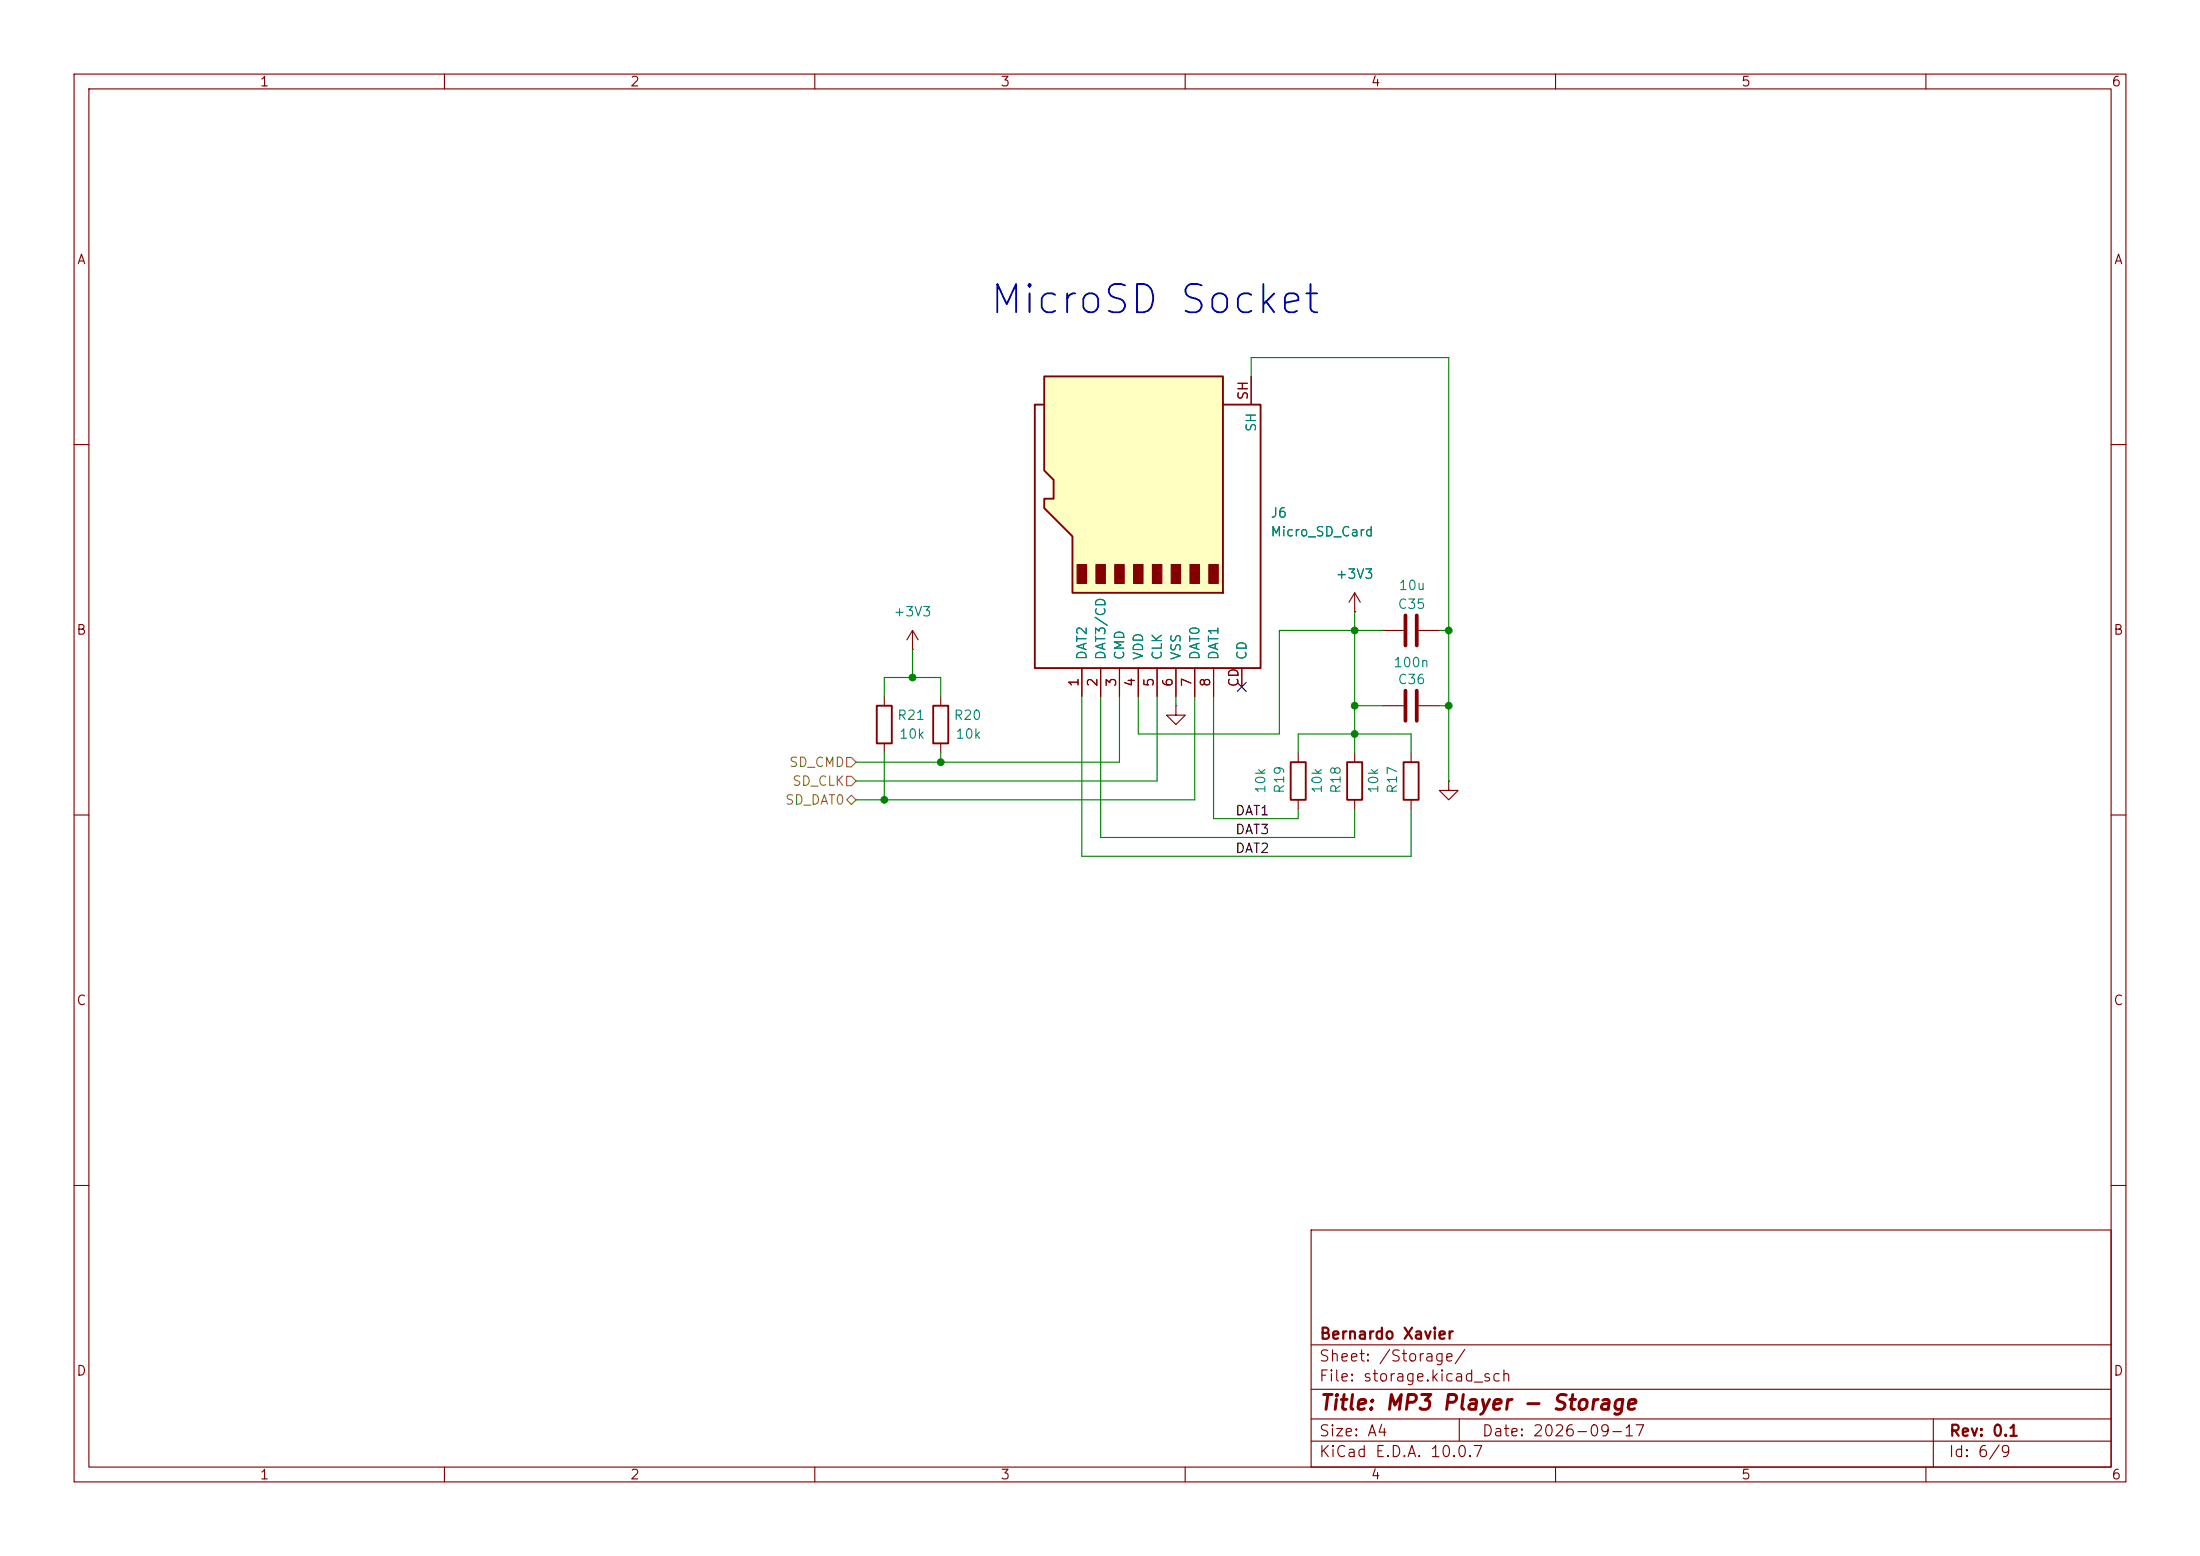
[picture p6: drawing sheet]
(kicad_sch
 (version 20260306)
 (generator "eeschema")
 (generator_version "10.0")
 (paper "A4")
 (title_block
  (title "MP3 Player - Storage")
  (date "2026-09-17")
  (rev "0.1")
  (company "Bernardo Xavier"))
 (lib_symbols
  (symbol "Connector:Micro_SD_Card"
   (pin_names
    (offset 1.016)) (exclude_from_sim no) (in_bom yes) (on_board yes)
   (in_pos_files yes)
   (duplicate_pin_numbers_are_jumpers no)
   (property "Reference" "J6" (at 1.9051 -17.78 90) (show_name no) (do_not_autoplace no) (effects (font (size 1.27 1.27)) (justify right)))
   (property "Value" "Micro_SD_Card" (at -0.6349 -17.78 90) (show_name no) (do_not_autoplace no) (effects (font (size 1.27 1.27)) (justify right)))
   (property "Footprint" "MSD-1-A:CUI_MSD-1-A" (at 29.21 7.62 0) (show_name no) (do_not_autoplace no) (hide yes) (effects (font (size 1.27 1.27))))
   (property "Datasheet" "https://www.cuidevices.com/product/resource/digikeypdf/msd-1-a.pdf" (at 0 0 0) (show_name no) (do_not_autoplace no) (hide yes) (effects (font (size 1.27 1.27))))
   (property "Description" "Micro SD Card Socket" (at 0 0 0) (show_name no) (do_not_autoplace no) (hide yes) (effects (font (size 1.27 1.27))))
   (property "Store URL - Other" "" (at 0 0 90) (show_name no) (do_not_autoplace no) (hide yes) (effects (font (size 1.27 1.27))))
   (property "Store URL - TME" "" (at 0 0 90) (show_name no) (do_not_autoplace no) (hide yes) (effects (font (size 1.27 1.27))))
   (property "Mfr. Part #" "MSD-1-A" (at 0 0 90) (show_name no) (do_not_autoplace no) (hide yes) (effects (font (size 1.27 1.27))))
   (property "Store URL - Digikey" "https://www.digikey.pt/pt/products/detail/same-sky-formerly-cui-devices/MSD-1-A/21799641" (at 0 0 90) (show_name no) (do_not_autoplace no) (hide yes) (effects (font (size 1.27 1.27))))
   (property "Store URL - Mouser" "https://pt.mouser.com/en/ProductDetail/Same-Sky/MSD-1-A?qs=sGAEpiMZZMvlX3nhDDO4AIrDL%2Fdv%252BVHxfeDZpUs0HoY%3D" (at 0 0 90) (show_name no) (do_not_autoplace no) (hide yes) (effects (font (size 1.27 1.27))))
   (symbol "Micro_SD_Card_0_1"
    (polyline (pts (xy -8.89 -11.43) (xy -8.89 8.89) (xy -1.27 8.89) (xy 2.54 12.7) (xy 3.81 12.7) (xy 3.81 11.43) (xy 6.35 11.43) (xy 7.62 12.7) (xy 20.32 12.7) (xy 20.32 -11.43) (xy -8.89 -11.43)) (stroke (width 0.254) (type default)) (fill (type background)))
    (rectangle (start -7.62 8.255) (end -5.08 6.985) (stroke (width 0) (type default)) (fill (type outline)))
    (rectangle (start -7.62 5.715) (end -5.08 4.445) (stroke (width 0) (type default)) (fill (type outline)))
    (rectangle (start -7.62 3.175) (end -5.08 1.905) (stroke (width 0) (type default)) (fill (type outline)))
    (rectangle (start -7.62 0.635) (end -5.08 -0.635) (stroke (width 0) (type default)) (fill (type outline)))
    (rectangle (start -7.62 -1.905) (end -5.08 -3.175) (stroke (width 0) (type default)) (fill (type outline)))
    (rectangle (start -7.62 -4.445) (end -5.08 -5.715) (stroke (width 0) (type default)) (fill (type outline)))
    (rectangle (start -7.62 -6.985) (end -5.08 -8.255) (stroke (width 0) (type default)) (fill (type outline)))
    (rectangle (start -7.62 -9.525) (end -5.08 -10.795) (stroke (width 0) (type default)) (fill (type outline)))
    (polyline (pts (xy 16.51 12.7) (xy 16.51 13.97) (xy -19.05 13.97) (xy -19.05 -16.51) (xy 16.51 -16.51) (xy 16.51 -11.43)) (stroke (width 0.254) (type default)) (fill (type none))))
   (symbol "Micro_SD_Card_1_1"
    (pin bidirectional line (at -22.86 7.62 0) (length 3.81) (name "DAT2" (effects (font (size 1.27 1.27)))) (number "1" (effects (font (size 1.27 1.27)))))
    (pin bidirectional line (at -22.86 5.08 0) (length 3.81) (name "DAT3/CD" (effects (font (size 1.27 1.27)))) (number "2" (effects (font (size 1.27 1.27)))))
    (pin input line (at -22.86 2.54 0) (length 3.81) (name "CMD" (effects (font (size 1.27 1.27)))) (number "3" (effects (font (size 1.27 1.27)))))
    (pin power_in line (at -22.86 0 0) (length 3.81) (name "VDD" (effects (font (size 1.27 1.27)))) (number "4" (effects (font (size 1.27 1.27)))))
    (pin input line (at -22.86 -2.54 0) (length 3.81) (name "CLK" (effects (font (size 1.27 1.27)))) (number "5" (effects (font (size 1.27 1.27)))))
    (pin power_in line (at -22.86 -5.08 0) (length 3.81) (name "VSS" (effects (font (size 1.27 1.27)))) (number "6" (effects (font (size 1.27 1.27)))))
    (pin bidirectional line (at -22.86 -7.62 0) (length 3.81) (name "DAT0" (effects (font (size 1.27 1.27)))) (number "7" (effects (font (size 1.27 1.27)))))
    (pin bidirectional line (at -22.86 -10.16 0) (length 3.81) (name "DAT1" (effects (font (size 1.27 1.27)))) (number "8" (effects (font (size 1.27 1.27)))))
    (pin output line (at -21.59 -13.97 0) (length 2.54) (name "CD" (effects (font (size 1.27 1.27)))) (number "CD" (effects (font (size 1.27 1.27)))))
    (pin passive line (at 20.32 -15.24 180) (length 3.81) (name "SH" (effects (font (size 1.27 1.27)))) (number "SH" (effects (font (size 1.27 1.27))))))
   (embedded_fonts no))
  (symbol "Device:C"
   (pin_numbers (hide yes))
   (pin_names
    (offset 0.254)) (exclude_from_sim no) (in_bom yes) (on_board yes)
   (in_pos_files yes)
   (duplicate_pin_numbers_are_jumpers no)
   (property "Reference" "C" (at 0.635 2.54 0) (show_name no) (do_not_autoplace no) (effects (font (size 1.27 1.27)) (justify left)))
   (property "Value" "C" (at 0.635 -2.54 0) (show_name no) (do_not_autoplace no) (effects (font (size 1.27 1.27)) (justify left)))
   (property "Footprint" "" (at 0.9652 -3.81 0) (show_name no) (do_not_autoplace no) (hide yes) (effects (font (size 1.27 1.27))))
   (property "Datasheet" "" (at 0 0 0) (show_name no) (do_not_autoplace no) (hide yes) (effects (font (size 1.27 1.27))))
   (property "Description" "Unpolarized capacitor" (at 0 0 0) (show_name no) (do_not_autoplace no) (hide yes) (effects (font (size 1.27 1.27))))
   (symbol "C_0_1"
    (polyline (pts (xy -2.032 0.762) (xy 2.032 0.762)) (stroke (width 0.508) (type default)) (fill (type none)))
    (polyline (pts (xy -2.032 -0.762) (xy 2.032 -0.762)) (stroke (width 0.508) (type default)) (fill (type none))))
   (symbol "C_1_1"
    (pin passive line (at 0 3.81 270) (length 2.794) (name "" (effects (font (size 1.27 1.27)))) (number "1" (effects (font (size 1.27 1.27)))))
    (pin passive line (at 0 -3.81 90) (length 2.794) (name "" (effects (font (size 1.27 1.27)))) (number "2" (effects (font (size 1.27 1.27))))))
   (embedded_fonts no))
  (symbol "Device:R"
   (pin_numbers (hide yes))
   (pin_names
    (offset 0)) (exclude_from_sim no) (in_bom yes) (on_board yes)
   (in_pos_files yes)
   (duplicate_pin_numbers_are_jumpers no)
   (property "Reference" "R" (at 2.032 0 90) (show_name no) (do_not_autoplace no) (effects (font (size 1.27 1.27))))
   (property "Value" "R" (at 0 0 90) (show_name no) (do_not_autoplace no) (effects (font (size 1.27 1.27))))
   (property "Footprint" "" (at -1.778 0 90) (show_name no) (do_not_autoplace no) (hide yes) (effects (font (size 1.27 1.27))))
   (property "Datasheet" "" (at 0 0 0) (show_name no) (do_not_autoplace no) (hide yes) (effects (font (size 1.27 1.27))))
   (property "Description" "Resistor" (at 0 0 0) (show_name no) (do_not_autoplace no) (hide yes) (effects (font (size 1.27 1.27))))
   (symbol "R_0_1"
    (rectangle (start -1.016 -2.54) (end 1.016 2.54) (stroke (width 0.254) (type default)) (fill (type none))))
   (symbol "R_1_1"
    (pin passive line (at 0 3.81 270) (length 1.27) (name "" (effects (font (size 1.27 1.27)))) (number "1" (effects (font (size 1.27 1.27)))))
    (pin passive line (at 0 -3.81 90) (length 1.27) (name "" (effects (font (size 1.27 1.27)))) (number "2" (effects (font (size 1.27 1.27))))))
   (embedded_fonts no))
  (symbol "power:+3V3"
   (power global)
   (pin_numbers (hide yes))
   (pin_names
    (offset 0) (hide yes)) (exclude_from_sim no) (in_bom yes) (on_board yes)
   (in_pos_files yes)
   (duplicate_pin_numbers_are_jumpers no)
   (property "Reference" "#PWR" (at 0 -3.81 0) (show_name no) (do_not_autoplace no) (hide yes) (effects (font (size 1.27 1.27))))
   (property "Value" "+3V3" (at 0 3.556 0) (show_name no) (do_not_autoplace no) (effects (font (size 1.27 1.27))))
   (property "Footprint" "" (at 0 0 0) (show_name no) (do_not_autoplace no) (hide yes) (effects (font (size 1.27 1.27))))
   (property "Datasheet" "" (at 0 0 0) (show_name no) (do_not_autoplace no) (hide yes) (effects (font (size 1.27 1.27))))
   (property "Description" "Power symbol creates a global label with name \"+3V3\"" (at 0 0 0) (show_name no) (do_not_autoplace no) (hide yes) (effects (font (size 1.27 1.27))))
   (symbol "+3V3_0_1"
    (polyline (pts (xy -0.762 1.27) (xy 0 2.54)) (stroke (width 0) (type default)) (fill (type none)))
    (polyline (pts (xy 0 2.54) (xy 0.762 1.27)) (stroke (width 0) (type default)) (fill (type none)))
    (polyline (pts (xy 0 0) (xy 0 2.54)) (stroke (width 0) (type default)) (fill (type none))))
   (symbol "+3V3_1_1"
    (pin power_in line (at 0 0 90) (length 0) (name "" (effects (font (size 1.27 1.27)))) (number "1" (effects (font (size 1.27 1.27))))))
   (embedded_fonts no))
  (symbol "power:GND"
   (power global)
   (pin_numbers (hide yes))
   (pin_names
    (offset 0) (hide yes)) (exclude_from_sim no) (in_bom yes) (on_board yes)
   (in_pos_files yes)
   (duplicate_pin_numbers_are_jumpers no)
   (property "Reference" "#PWR" (at 0 -6.35 0) (show_name no) (do_not_autoplace no) (hide yes) (effects (font (size 1.27 1.27))))
   (property "Value" "GND" (at 0 -3.81 0) (show_name no) (do_not_autoplace no) (effects (font (size 1.27 1.27))))
   (property "Footprint" "" (at 0 0 0) (show_name no) (do_not_autoplace no) (hide yes) (effects (font (size 1.27 1.27))))
   (property "Datasheet" "" (at 0 0 0) (show_name no) (do_not_autoplace no) (hide yes) (effects (font (size 1.27 1.27))))
   (property "Description" "Power symbol creates a global label with name \"GND\" , ground" (at 0 0 0) (show_name no) (do_not_autoplace no) (hide yes) (effects (font (size 1.27 1.27))))
   (symbol "GND_0_1"
    (polyline (pts (xy 0 0) (xy 0 -1.27) (xy 1.27 -1.27) (xy 0 -2.54) (xy -1.27 -1.27) (xy 0 -1.27)) (stroke (width 0) (type default)) (fill (type none))))
   (symbol "GND_1_1"
    (pin power_in line (at 0 0 270) (length 0) (name "" (effects (font (size 1.27 1.27)))) (number "1" (effects (font (size 1.27 1.27))))))
   (embedded_fonts no)))
 (text "MicroSD Socket"
  (exclude_from_sim no)
  (at 155.956 40.64 0)
  (effects (font (size 3.81 3.81) (thickness 0.254)
    (bold yes))))
 (junction
  (at 182.88 99.06)
  (diameter 0)
  (color 0 0 0 0))
 (junction
  (at 119.38 107.95)
  (diameter 0)
  (color 0 0 0 0))
 (junction
  (at 195.58 95.25)
  (diameter 0)
  (color 0 0 0 0))
 (junction
  (at 182.88 85.09)
  (diameter 0)
  (color 0 0 0 0))
 (junction
  (at 182.88 95.25)
  (diameter 0)
  (color 0 0 0 0))
 (junction
  (at 123.19 91.44)
  (diameter 0)
  (color 0 0 0 0))
 (junction
  (at 127 102.87)
  (diameter 0)
  (color 0 0 0 0))
 (junction
  (at 195.58 85.09)
  (diameter 0)
  (color 0 0 0 0))
 (no_connect
  (at 167.64 92.71))
 (wire
  (pts (xy 123.19 91.44) (xy 123.19 87.63))
  (stroke (width 0) (type default)))
 (wire
  (pts (xy 146.05 115.57) (xy 146.05 93.98))
  (stroke (width 0) (type default)))
 (wire
  (pts (xy 119.38 93.98) (xy 119.38 91.44))
  (stroke (width 0) (type default)))
 (wire
  (pts (xy 127 102.87) (xy 115.57 102.87))
  (stroke (width 0) (type default)))
 (wire
  (pts (xy 182.88 85.09) (xy 186.69 85.09))
  (stroke (width 0) (type default)))
 (wire
  (pts (xy 190.5 99.06) (xy 182.88 99.06))
  (stroke (width 0) (type default)))
 (wire
  (pts (xy 175.26 101.6) (xy 175.26 99.06))
  (stroke (width 0) (type default)))
 (wire
  (pts (xy 182.88 95.25) (xy 182.88 99.06))
  (stroke (width 0) (type default)))
 (wire
  (pts (xy 158.75 93.98) (xy 158.75 95.25))
  (stroke (width 0) (type default)))
 (wire
  (pts (xy 119.38 101.6) (xy 119.38 107.95))
  (stroke (width 0) (type default)))
 (wire
  (pts (xy 127 91.44) (xy 123.19 91.44))
  (stroke (width 0) (type default)))
 (wire
  (pts (xy 119.38 107.95) (xy 115.57 107.95))
  (stroke (width 0) (type default)))
 (wire
  (pts (xy 194.31 95.25) (xy 195.58 95.25))
  (stroke (width 0) (type default)))
 (wire
  (pts (xy 195.58 48.26) (xy 195.58 85.09))
  (stroke (width 0) (type default)))
 (wire
  (pts (xy 172.72 99.06) (xy 153.67 99.06))
  (stroke (width 0) (type default)))
 (wire
  (pts (xy 195.58 48.26) (xy 168.91 48.26))
  (stroke (width 0) (type default)))
 (wire
  (pts (xy 153.67 99.06) (xy 153.67 93.98))
  (stroke (width 0) (type default)))
 (wire
  (pts (xy 119.38 91.44) (xy 123.19 91.44))
  (stroke (width 0) (type default)))
 (wire
  (pts (xy 156.21 105.41) (xy 156.21 93.98))
  (stroke (width 0) (type default)))
 (wire
  (pts (xy 194.31 85.09) (xy 195.58 85.09))
  (stroke (width 0) (type default)))
 (wire
  (pts (xy 172.72 85.09) (xy 172.72 99.06))
  (stroke (width 0) (type default)))
 (wire
  (pts (xy 151.13 102.87) (xy 151.13 93.98))
  (stroke (width 0) (type default)))
 (wire
  (pts (xy 119.38 107.95) (xy 161.29 107.95))
  (stroke (width 0) (type default)))
 (wire
  (pts (xy 175.26 109.22) (xy 175.26 110.49))
  (stroke (width 0) (type default)))
 (wire
  (pts (xy 182.88 82.55) (xy 182.88 95.25))
  (stroke (width 0) (type default)))
 (wire
  (pts (xy 175.26 99.06) (xy 182.88 99.06))
  (stroke (width 0) (type default)))
 (wire
  (pts (xy 168.91 48.26) (xy 168.91 50.8))
  (stroke (width 0) (type default)))
 (wire
  (pts (xy 127 102.87) (xy 127 101.6))
  (stroke (width 0) (type default)))
 (wire
  (pts (xy 115.57 105.41) (xy 156.21 105.41))
  (stroke (width 0) (type default)))
 (wire
  (pts (xy 195.58 95.25) (xy 195.58 105.41))
  (stroke (width 0) (type default)))
 (wire
  (pts (xy 190.5 115.57) (xy 146.05 115.57))
  (stroke (width 0) (type default)))
 (wire
  (pts (xy 127 102.87) (xy 151.13 102.87))
  (stroke (width 0) (type default)))
 (wire
  (pts (xy 163.83 93.98) (xy 163.83 110.49))
  (stroke (width 0) (type default)))
 (wire
  (pts (xy 161.29 107.95) (xy 161.29 93.98))
  (stroke (width 0) (type default)))
 (wire
  (pts (xy 182.88 113.03) (xy 148.59 113.03))
  (stroke (width 0) (type default)))
 (wire
  (pts (xy 186.69 95.25) (xy 182.88 95.25))
  (stroke (width 0) (type default)))
 (wire
  (pts (xy 175.26 110.49) (xy 163.83 110.49))
  (stroke (width 0) (type default)))
 (wire
  (pts (xy 127 93.98) (xy 127 91.44))
  (stroke (width 0) (type default)))
 (wire
  (pts (xy 195.58 85.09) (xy 195.58 95.25))
  (stroke (width 0) (type default)))
 (wire
  (pts (xy 182.88 99.06) (xy 182.88 101.6))
  (stroke (width 0) (type default)))
 (wire
  (pts (xy 148.59 113.03) (xy 148.59 93.98))
  (stroke (width 0) (type default)))
 (wire
  (pts (xy 172.72 85.09) (xy 182.88 85.09))
  (stroke (width 0) (type default)))
 (wire
  (pts (xy 190.5 109.22) (xy 190.5 115.57))
  (stroke (width 0) (type default)))
 (wire
  (pts (xy 190.5 101.6) (xy 190.5 99.06))
  (stroke (width 0) (type default)))
 (wire
  (pts (xy 182.88 109.22) (xy 182.88 113.03))
  (stroke (width 0) (type default)))
 (label "DAT1"
  (at 171.45 110.49 180)
  (effects (font (size 1.27 1.27)) (justify right bottom)))
 (label "DAT2"
  (at 171.45 115.57 180)
  (effects (font (size 1.27 1.27)) (justify right bottom)))
 (label "DAT3"
  (at 171.45 113.03 180)
  (effects (font (size 1.27 1.27)) (justify right bottom)))
 (hierarchical_label "SD_DAT0"
  (shape bidirectional)
  (at 115.57 107.95 180)
  (effects (font (size 1.27 1.27)) (justify right)))
 (hierarchical_label "SD_CLK"
  (shape input)
  (at 115.57 105.41 180)
  (effects (font (size 1.27 1.27)) (justify right)))
 (hierarchical_label "SD_CMD"
  (shape input)
  (at 115.57 102.87 180)
  (effects (font (size 1.27 1.27)) (justify right)))
 (symbol
  (lib_id "Device:R")
  (at 127 97.79 0)
  (mirror x)
  (unit 1)
  (body_style 1)
  (exclude_from_sim no)
  (in_bom yes)
  (on_board yes)
  (in_pos_files yes)
  (dnp no)
  (property "Reference" "R20" (at 132.588 96.52 0) (show_name no) (do_not_autoplace no) (effects (font (size 1.27 1.27)) (justify right)))
  (property "Value" "10k" (at 132.588 99.06 0) (show_name no) (do_not_autoplace no) (effects (font (size 1.27 1.27)) (justify right)))
  (property "Footprint" "Resistor_SMD:R_0402_1005Metric" (at 125.222 97.79 90) (hide yes) (show_name no) (do_not_autoplace no) (effects (font (size 1.27 1.27))))
  (property "Datasheet" "https://www.vishay.com/docs/20035/dcrcwe3.pdf" (at 127 97.79 0) (hide yes) (show_name no) (do_not_autoplace no) (effects (font (size 1.27 1.27))))
  (property "Description" "0402" (at 127 97.79 0) (hide yes) (show_name no) (do_not_autoplace no) (effects (font (size 1.27 1.27))))
  (property "Store URL - Other" "" (at 127 97.79 0) (hide yes) (show_name no) (do_not_autoplace no) (effects (font (size 1.27 1.27))))
  (property "Store URL - TME" "" (at 127 97.79 0) (hide yes) (show_name no) (do_not_autoplace no) (effects (font (size 1.27 1.27))))
  (property "Mfr. Part #" "CRCW040210K0FKED" (at 127 97.79 0) (hide yes) (show_name no) (do_not_autoplace no) (effects (font (size 1.27 1.27))))
  (property "Store URL - Digikey" "https://www.digikey.pt/pt/products/detail/vishay-dale/CRCW040210K0FKED/1178121" (at 127 97.79 0) (hide yes) (show_name no) (do_not_autoplace no) (effects (font (size 1.27 1.27))))
  (property "Store URL - Mouser" "https://pt.mouser.com/en/ProductDetail/Vishay/CRCW040210K0FKED?qs=rlE3Te1NifyN3e8vvxacSw%3D%3D" (at 127 97.79 0) (hide yes) (show_name no) (do_not_autoplace no) (effects (font (size 1.27 1.27))))
  (pin "1")
  (pin "2"))
 (symbol
  (lib_id "Device:R")
  (at 182.88 105.41 0)
  (mirror y)
  (unit 1)
  (body_style 1)
  (exclude_from_sim no)
  (in_bom yes)
  (on_board yes)
  (in_pos_files yes)
  (dnp no)
  (property "Reference" "R18" (at 180.34 107.188 90) (show_name no) (do_not_autoplace no) (effects (font (size 1.27 1.27)) (justify left)))
  (property "Value" "10k" (at 177.8 107.188 90) (show_name no) (do_not_autoplace no) (effects (font (size 1.27 1.27)) (justify left)))
  (property "Footprint" "Resistor_SMD:R_0402_1005Metric" (at 184.658 105.41 90) (hide yes) (show_name no) (do_not_autoplace no) (effects (font (size 1.27 1.27))))
  (property "Datasheet" "https://www.vishay.com/docs/20035/dcrcwe3.pdf" (at 182.88 105.41 0) (hide yes) (show_name no) (do_not_autoplace no) (effects (font (size 1.27 1.27))))
  (property "Description" "0402" (at 182.88 105.41 0) (hide yes) (show_name no) (do_not_autoplace no) (effects (font (size 1.27 1.27))))
  (property "Store URL - Other" "" (at 182.88 105.41 90) (hide yes) (show_name no) (do_not_autoplace no) (effects (font (size 1.27 1.27))))
  (property "Store URL - TME" "" (at 182.88 105.41 90) (hide yes) (show_name no) (do_not_autoplace no) (effects (font (size 1.27 1.27))))
  (property "Mfr. Part #" "CRCW040210K0FKED" (at 182.88 105.41 90) (hide yes) (show_name no) (do_not_autoplace no) (effects (font (size 1.27 1.27))))
  (property "Store URL - Digikey" "https://www.digikey.pt/pt/products/detail/vishay-dale/CRCW040210K0FKED/1178121" (at 182.88 105.41 90) (hide yes) (show_name no) (do_not_autoplace no) (effects (font (size 1.27 1.27))))
  (property "Store URL - Mouser" "https://pt.mouser.com/en/ProductDetail/Vishay/CRCW040210K0FKED?qs=rlE3Te1NifyN3e8vvxacSw%3D%3D" (at 182.88 105.41 90) (hide yes) (show_name no) (do_not_autoplace no) (effects (font (size 1.27 1.27))))
  (pin "1")
  (pin "2"))
 (symbol
  (lib_id "Device:C")
  (at 190.5 85.09 90)
  (mirror x)
  (unit 1)
  (body_style 1)
  (exclude_from_sim no)
  (in_bom yes)
  (on_board yes)
  (in_pos_files yes)
  (dnp no)
  (property "Reference" "C35" (at 192.532 81.534 90) (show_name no) (do_not_autoplace no) (effects (font (size 1.27 1.27)) (justify left)))
  (property "Value" "10u" (at 192.532 78.994 90) (show_name no) (do_not_autoplace no) (effects (font (size 1.27 1.27)) (justify left)))
  (property "Footprint" "Capacitor_SMD:C_0603_1608Metric" (at 194.31 86.0552 0) (hide yes) (show_name no) (do_not_autoplace no) (effects (font (size 1.27 1.27))))
  (property "Datasheet" "https://mm.digikey.com/Volume0/opasdata/d220001/medias/docus/43/CL10A106KP8NNNC_Spec.pdf" (at 190.5 85.09 0) (hide yes) (show_name no) (do_not_autoplace no) (effects (font (size 1.27 1.27))))
  (property "Description" "0603" (at 190.5 85.09 0) (hide yes) (show_name no) (do_not_autoplace no) (effects (font (size 1.27 1.27))))
  (property "KLC_S3.3" "" (at 190.5 85.09 0) (hide yes) (show_name no) (do_not_autoplace no) (effects (font (size 1.27 1.27))))
  (property "KLC_S4.1" "" (at 190.5 85.09 0) (hide yes) (show_name no) (do_not_autoplace no) (effects (font (size 1.27 1.27))))
  (property "Mfr. Part Number" "" (at 190.5 85.09 0) (hide yes) (show_name no) (do_not_autoplace no) (effects (font (size 1.27 1.27))))
  (property "Store URL - Other" "" (at 190.5 85.09 90) (hide yes) (show_name no) (do_not_autoplace no) (effects (font (size 1.27 1.27))))
  (property "Store URL - TME" "" (at 190.5 85.09 90) (hide yes) (show_name no) (do_not_autoplace no) (effects (font (size 1.27 1.27))))
  (property "Mfr. Part #" "CL10A106KP8NNNC" (at 190.5 85.09 90) (hide yes) (show_name no) (do_not_autoplace no) (effects (font (size 1.27 1.27))))
  (property "Store URL - Digikey" "https://www.digikey.pt/pt/products/detail/samsung-electro-mechanics/CL10A106KP8NNNC/3886850" (at 190.5 85.09 90) (hide yes) (show_name no) (do_not_autoplace no) (effects (font (size 1.27 1.27))))
  (property "Store URL - Mouser" "https://pt.mouser.com/en/ProductDetail/Samsung-Electro-Mechanics/CL10A106KP8NNNC?qs=X6jEic%2FHinAlyfRHj7fKwg%3D%3D" (at 190.5 85.09 90) (hide yes) (show_name no) (do_not_autoplace no) (effects (font (size 1.27 1.27))))
  (pin "1")
  (pin "2"))
 (symbol
  (lib_id "Device:R")
  (at 175.26 105.41 0)
  (mirror y)
  (unit 1)
  (body_style 1)
  (exclude_from_sim no)
  (in_bom yes)
  (on_board yes)
  (in_pos_files yes)
  (dnp no)
  (property "Reference" "R19" (at 172.72 107.188 90) (show_name no) (do_not_autoplace no) (effects (font (size 1.27 1.27)) (justify left)))
  (property "Value" "10k" (at 170.18 107.188 90) (show_name no) (do_not_autoplace no) (effects (font (size 1.27 1.27)) (justify left)))
  (property "Footprint" "Resistor_SMD:R_0402_1005Metric" (at 177.038 105.41 90) (hide yes) (show_name no) (do_not_autoplace no) (effects (font (size 1.27 1.27))))
  (property "Datasheet" "https://www.vishay.com/docs/20035/dcrcwe3.pdf" (at 175.26 105.41 0) (hide yes) (show_name no) (do_not_autoplace no) (effects (font (size 1.27 1.27))))
  (property "Description" "0402" (at 175.26 105.41 0) (hide yes) (show_name no) (do_not_autoplace no) (effects (font (size 1.27 1.27))))
  (property "Store URL - Other" "" (at 175.26 105.41 90) (hide yes) (show_name no) (do_not_autoplace no) (effects (font (size 1.27 1.27))))
  (property "Store URL - TME" "" (at 175.26 105.41 90) (hide yes) (show_name no) (do_not_autoplace no) (effects (font (size 1.27 1.27))))
  (property "Mfr. Part #" "CRCW040210K0FKED" (at 175.26 105.41 90) (hide yes) (show_name no) (do_not_autoplace no) (effects (font (size 1.27 1.27))))
  (property "Store URL - Digikey" "https://www.digikey.pt/pt/products/detail/vishay-dale/CRCW040210K0FKED/1178121" (at 175.26 105.41 90) (hide yes) (show_name no) (do_not_autoplace no) (effects (font (size 1.27 1.27))))
  (property "Store URL - Mouser" "https://pt.mouser.com/en/ProductDetail/Vishay/CRCW040210K0FKED?qs=rlE3Te1NifyN3e8vvxacSw%3D%3D" (at 175.26 105.41 90) (hide yes) (show_name no) (do_not_autoplace no) (effects (font (size 1.27 1.27))))
  (pin "1")
  (pin "2"))
 (symbol
  (lib_id "Connector:Micro_SD_Card")
  (at 153.67 71.12 90)
  (unit 1)
  (body_style 1)
  (exclude_from_sim no)
  (in_bom yes)
  (on_board yes)
  (in_pos_files yes)
  (dnp no)
  (fields_autoplaced yes)
  (property "Reference" "J6" (at 171.45 69.2149 90) (show_name no) (do_not_autoplace no) (effects (font (size 1.27 1.27)) (justify right)))
  (property "Value" "Micro_SD_Card" (at 171.45 71.7549 90) (show_name no) (do_not_autoplace no) (effects (font (size 1.27 1.27)) (justify right)))
  (property "Footprint" "MSD-1-A:CUI_MSD-1-A" (at 146.05 41.91 0) (hide yes) (show_name no) (do_not_autoplace no) (effects (font (size 1.27 1.27))))
  (property "Datasheet" "https://www.cuidevices.com/product/resource/digikeypdf/msd-1-a.pdf" (at 153.67 71.12 0) (hide yes) (show_name no) (do_not_autoplace no) (effects (font (size 1.27 1.27))))
  (property "Description" "Micro SD Card Socket" (at 153.67 71.12 0) (hide yes) (show_name no) (do_not_autoplace no) (effects (font (size 1.27 1.27))))
  (property "Store URL - Other" "" (at 153.67 71.12 90) (hide yes) (show_name no) (do_not_autoplace no) (effects (font (size 1.27 1.27))))
  (property "Store URL - TME" "" (at 153.67 71.12 90) (hide yes) (show_name no) (do_not_autoplace no) (effects (font (size 1.27 1.27))))
  (property "Mfr. Part #" "MSD-1-A" (at 153.67 71.12 90) (hide yes) (show_name no) (do_not_autoplace no) (effects (font (size 1.27 1.27))))
  (property "Store URL - Digikey" "https://www.digikey.pt/pt/products/detail/same-sky-formerly-cui-devices/MSD-1-A/21799641" (at 153.67 71.12 90) (hide yes) (show_name no) (do_not_autoplace no) (effects (font (size 1.27 1.27))))
  (property "Store URL - Mouser" "https://pt.mouser.com/en/ProductDetail/Same-Sky/MSD-1-A?qs=sGAEpiMZZMvlX3nhDDO4AIrDL%2Fdv%252BVHxfeDZpUs0HoY%3D" (at 153.67 71.12 90) (hide yes) (show_name no) (do_not_autoplace no) (effects (font (size 1.27 1.27))))
  (pin "SH")
  (pin "8")
  (pin "7")
  (pin "6")
  (pin "5")
  (pin "4")
  (pin "3")
  (pin "2")
  (pin "1")
  (pin "CD"))
 (symbol
  (lib_id "power:GND")
  (at 195.58 105.41 0)
  (unit 1)
  (body_style 1)
  (exclude_from_sim no)
  (in_bom yes)
  (on_board yes)
  (in_pos_files yes)
  (dnp no)
  (fields_autoplaced yes)
  (property "Reference" "#PWR051" (at 195.58 111.76 0) (hide yes) (show_name no) (do_not_autoplace no) (effects (font (size 1.27 1.27))))
  (property "Value" "GND" (at 195.58 110.49 0) (hide yes) (show_name no) (do_not_autoplace no) (effects (font (size 1.27 1.27))))
  (property "Footprint" "" (at 195.58 105.41 0) (hide yes) (show_name no) (do_not_autoplace no) (effects (font (size 1.27 1.27))))
  (property "Datasheet" "" (at 195.58 105.41 0) (hide yes) (show_name no) (do_not_autoplace no) (effects (font (size 1.27 1.27))))
  (property "Description" "Power symbol creates a global label with name \"GND\" , ground" (at 195.58 105.41 0) (hide yes) (show_name no) (do_not_autoplace no) (effects (font (size 1.27 1.27))))
  (pin "1"))
 (symbol
  (lib_id "power:+3V3")
  (at 123.19 87.63 0)
  (mirror y)
  (unit 1)
  (body_style 1)
  (exclude_from_sim no)
  (in_bom yes)
  (on_board yes)
  (in_pos_files yes)
  (dnp no)
  (fields_autoplaced yes)
  (property "Reference" "#PWR059" (at 123.19 91.44 0) (hide yes) (show_name no) (do_not_autoplace no) (effects (font (size 1.27 1.27))))
  (property "Value" "+3V3" (at 123.19 82.55 0) (show_name no) (do_not_autoplace no) (effects (font (size 1.27 1.27))))
  (property "Footprint" "" (at 123.19 87.63 0) (hide yes) (show_name no) (do_not_autoplace no) (effects (font (size 1.27 1.27))))
  (property "Datasheet" "" (at 123.19 87.63 0) (hide yes) (show_name no) (do_not_autoplace no) (effects (font (size 1.27 1.27))))
  (property "Description" "Power symbol creates a global label with name \"+3V3\"" (at 123.19 87.63 0) (hide yes) (show_name no) (do_not_autoplace no) (effects (font (size 1.27 1.27))))
  (pin "1"))
 (symbol
  (lib_id "Device:C")
  (at 190.5 95.25 90)
  (mirror x)
  (unit 1)
  (body_style 1)
  (exclude_from_sim no)
  (in_bom yes)
  (on_board yes)
  (in_pos_files yes)
  (dnp no)
  (property "Reference" "C36" (at 192.532 91.694 90) (show_name no) (do_not_autoplace no) (effects (font (size 1.27 1.27)) (justify left)))
  (property "Value" "100n" (at 193.04 89.408 90) (show_name no) (do_not_autoplace no) (effects (font (size 1.27 1.27)) (justify left)))
  (property "Footprint" "Capacitor_SMD:C_0402_1005Metric" (at 194.31 96.2152 0) (hide yes) (show_name no) (do_not_autoplace no) (effects (font (size 1.27 1.27))))
  (property "Datasheet" "https://mm.digikey.com/Volume0/opasdata/d220001/medias/docus/609/CL05B104KP5NNNC_Spec.pdf" (at 190.5 95.25 0) (hide yes) (show_name no) (do_not_autoplace no) (effects (font (size 1.27 1.27))))
  (property "Description" "0402" (at 190.5 95.25 0) (hide yes) (show_name no) (do_not_autoplace no) (effects (font (size 1.27 1.27))))
  (property "KLC_S3.3" "" (at 190.5 95.25 0) (hide yes) (show_name no) (do_not_autoplace no) (effects (font (size 1.27 1.27))))
  (property "KLC_S4.1" "" (at 190.5 95.25 0) (hide yes) (show_name no) (do_not_autoplace no) (effects (font (size 1.27 1.27))))
  (property "Mfr. Part Number" "" (at 190.5 95.25 0) (hide yes) (show_name no) (do_not_autoplace no) (effects (font (size 1.27 1.27))))
  (property "Mfr. Part #" "CL05B104KP5NNNC" (at 190.5 95.25 90) (hide yes) (show_name no) (do_not_autoplace no) (effects (font (size 1.27 1.27))))
  (property "Store URL - Digikey" "https://www.digikey.pt/pt/products/detail/samsung-electro-mechanics/CL05B104KP5NNNC/3886660" (at 190.5 95.25 90) (hide yes) (show_name no) (do_not_autoplace no) (effects (font (size 1.27 1.27))))
  (property "Store URL - Mouser" "https://pt.mouser.com/en/ProductDetail/Samsung-Electro-Mechanics/CL05B104KP5NNNC?qs=349EhDEZ59qDkVTTBSSSxw%3D%3D" (at 190.5 95.25 90) (hide yes) (show_name no) (do_not_autoplace no) (effects (font (size 1.27 1.27))))
  (property "Store URL - Other" "" (at 190.5 95.25 90) (hide yes) (show_name no) (do_not_autoplace no) (effects (font (size 1.27 1.27))))
  (property "Store URL - TME" "" (at 190.5 95.25 90) (hide yes) (show_name no) (do_not_autoplace no) (effects (font (size 1.27 1.27))))
  (pin "1")
  (pin "2"))
 (symbol
  (lib_id "power:GND")
  (at 158.75 95.25 0)
  (mirror y)
  (unit 1)
  (body_style 1)
  (exclude_from_sim no)
  (in_bom yes)
  (on_board yes)
  (in_pos_files yes)
  (dnp no)
  (fields_autoplaced yes)
  (property "Reference" "#PWR058" (at 158.75 101.6 0) (hide yes) (show_name no) (do_not_autoplace no) (effects (font (size 1.27 1.27))))
  (property "Value" "GND" (at 158.75 100.33 0) (hide yes) (show_name no) (do_not_autoplace no) (effects (font (size 1.27 1.27))))
  (property "Footprint" "" (at 158.75 95.25 0) (hide yes) (show_name no) (do_not_autoplace no) (effects (font (size 1.27 1.27))))
  (property "Datasheet" "" (at 158.75 95.25 0) (hide yes) (show_name no) (do_not_autoplace no) (effects (font (size 1.27 1.27))))
  (property "Description" "Power symbol creates a global label with name \"GND\" , ground" (at 158.75 95.25 0) (hide yes) (show_name no) (do_not_autoplace no) (effects (font (size 1.27 1.27))))
  (pin "1"))
 (symbol
  (lib_id "Device:R")
  (at 119.38 97.79 0)
  (mirror x)
  (unit 1)
  (body_style 1)
  (exclude_from_sim no)
  (in_bom yes)
  (on_board yes)
  (in_pos_files yes)
  (dnp no)
  (property "Reference" "R21" (at 124.968 96.52 0) (show_name no) (do_not_autoplace no) (effects (font (size 1.27 1.27)) (justify right)))
  (property "Value" "10k" (at 124.968 99.06 0) (show_name no) (do_not_autoplace no) (effects (font (size 1.27 1.27)) (justify right)))
  (property "Footprint" "Resistor_SMD:R_0402_1005Metric" (at 117.602 97.79 90) (hide yes) (show_name no) (do_not_autoplace no) (effects (font (size 1.27 1.27))))
  (property "Datasheet" "https://www.vishay.com/docs/20035/dcrcwe3.pdf" (at 119.38 97.79 0) (hide yes) (show_name no) (do_not_autoplace no) (effects (font (size 1.27 1.27))))
  (property "Description" "0402" (at 119.38 97.79 0) (hide yes) (show_name no) (do_not_autoplace no) (effects (font (size 1.27 1.27))))
  (property "Store URL - Other" "" (at 119.38 97.79 0) (hide yes) (show_name no) (do_not_autoplace no) (effects (font (size 1.27 1.27))))
  (property "Store URL - TME" "" (at 119.38 97.79 0) (hide yes) (show_name no) (do_not_autoplace no) (effects (font (size 1.27 1.27))))
  (property "Mfr. Part #" "CRCW040210K0FKED" (at 119.38 97.79 0) (hide yes) (show_name no) (do_not_autoplace no) (effects (font (size 1.27 1.27))))
  (property "Store URL - Digikey" "https://www.digikey.pt/pt/products/detail/vishay-dale/CRCW040210K0FKED/1178121" (at 119.38 97.79 0) (hide yes) (show_name no) (do_not_autoplace no) (effects (font (size 1.27 1.27))))
  (property "Store URL - Mouser" "https://pt.mouser.com/en/ProductDetail/Vishay/CRCW040210K0FKED?qs=rlE3Te1NifyN3e8vvxacSw%3D%3D" (at 119.38 97.79 0) (hide yes) (show_name no) (do_not_autoplace no) (effects (font (size 1.27 1.27))))
  (pin "1")
  (pin "2"))
 (symbol
  (lib_id "power:+3V3")
  (at 182.88 82.55 0)
  (mirror y)
  (unit 1)
  (body_style 1)
  (exclude_from_sim no)
  (in_bom yes)
  (on_board yes)
  (in_pos_files yes)
  (dnp no)
  (fields_autoplaced yes)
  (property "Reference" "#PWR050" (at 182.88 86.36 0) (hide yes) (show_name no) (do_not_autoplace no) (effects (font (size 1.27 1.27))))
  (property "Value" "+3V3" (at 182.88 77.47 0) (show_name no) (do_not_autoplace no) (effects (font (size 1.27 1.27))))
  (property "Footprint" "" (at 182.88 82.55 0) (hide yes) (show_name no) (do_not_autoplace no) (effects (font (size 1.27 1.27))))
  (property "Datasheet" "" (at 182.88 82.55 0) (hide yes) (show_name no) (do_not_autoplace no) (effects (font (size 1.27 1.27))))
  (property "Description" "Power symbol creates a global label with name \"+3V3\"" (at 182.88 82.55 0) (hide yes) (show_name no) (do_not_autoplace no) (effects (font (size 1.27 1.27))))
  (pin "1"))
 (symbol
  (lib_id "Device:R")
  (at 190.5 105.41 0)
  (mirror y)
  (unit 1)
  (body_style 1)
  (exclude_from_sim no)
  (in_bom yes)
  (on_board yes)
  (in_pos_files yes)
  (dnp no)
  (property "Reference" "R17" (at 187.96 107.188 90) (show_name no) (do_not_autoplace no) (effects (font (size 1.27 1.27)) (justify left)))
  (property "Value" "10k" (at 185.42 107.188 90) (show_name no) (do_not_autoplace no) (effects (font (size 1.27 1.27)) (justify left)))
  (property "Footprint" "Resistor_SMD:R_0402_1005Metric" (at 192.278 105.41 90) (hide yes) (show_name no) (do_not_autoplace no) (effects (font (size 1.27 1.27))))
  (property "Datasheet" "https://www.vishay.com/docs/20035/dcrcwe3.pdf" (at 190.5 105.41 0) (hide yes) (show_name no) (do_not_autoplace no) (effects (font (size 1.27 1.27))))
  (property "Description" "0402" (at 190.5 105.41 0) (hide yes) (show_name no) (do_not_autoplace no) (effects (font (size 1.27 1.27))))
  (property "Store URL - Other" "" (at 190.5 105.41 90) (hide yes) (show_name no) (do_not_autoplace no) (effects (font (size 1.27 1.27))))
  (property "Store URL - TME" "" (at 190.5 105.41 90) (hide yes) (show_name no) (do_not_autoplace no) (effects (font (size 1.27 1.27))))
  (property "Mfr. Part #" "CRCW040210K0FKED" (at 190.5 105.41 90) (hide yes) (show_name no) (do_not_autoplace no) (effects (font (size 1.27 1.27))))
  (property "Store URL - Digikey" "https://www.digikey.pt/pt/products/detail/vishay-dale/CRCW040210K0FKED/1178121" (at 190.5 105.41 90) (hide yes) (show_name no) (do_not_autoplace no) (effects (font (size 1.27 1.27))))
  (property "Store URL - Mouser" "https://pt.mouser.com/en/ProductDetail/Vishay/CRCW040210K0FKED?qs=rlE3Te1NifyN3e8vvxacSw%3D%3D" (at 190.5 105.41 90) (hide yes) (show_name no) (do_not_autoplace no) (effects (font (size 1.27 1.27))))
  (pin "1")
  (pin "2")))
